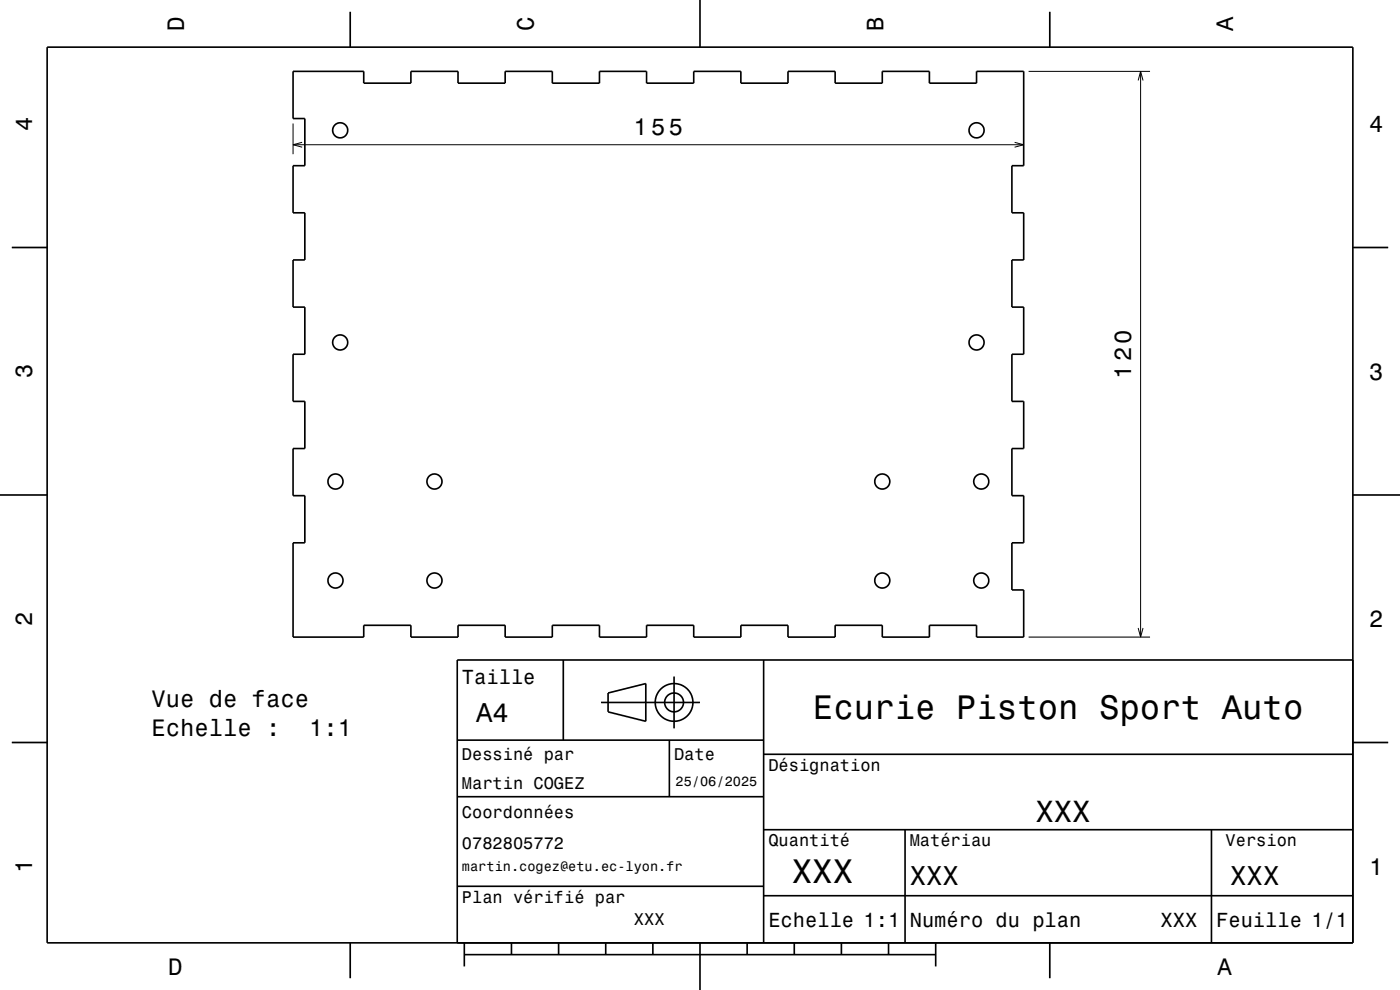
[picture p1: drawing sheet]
<svg xmlns="http://www.w3.org/2000/svg" width="297mm" height="210mm" viewBox="0 0 297 210" stroke-linecap="round" stroke-linejoin="round" font-family="sans-serif">
<path d="M218.2 15.1h25.8M241.5 17.1l.5-2 .5 2M242 15.1v120M62.2 26.2v6.5M62.2 30.7h155M64.1 30.2l-1.9 .5 1.9 .5M215.2 30.2l2 .5-2 .5M218.2 135.1h25.8M241.5 133.2l.5 1.9 .5-1.9" fill="none" stroke="#000" stroke-width=".21"/>
<g fill="none" stroke="#000" stroke-width=".35">
<path d="M10 10h277v190h-277zM62.2 15.1h15v2.5h10v-2.5h10v2.5h10v-2.5h10v2.5h10v-2.5h10v2.5h10v-2.5h10v2.5h10v-2.5h10v2.5h10v-2.5h10v2.5h10v-2.5h10v20h-2.5v10h2.5v10h-2.5v10h2.5v10h-2.5v10h2.5v10h-2.5v10h2.5v10h-2.5v10h2.5v10h-10v-2.5h-10v2.5h-10v-2.5h-10v2.5h-10v-2.5h-10v2.5h-10v-2.5h-10v2.5h-10v-2.5h-10v2.5h-10v-2.5h-10v2.5h-10v-2.5h-10v2.5h-15v-20h2.5v-10h-2.5v-10h2.5v-10h-2.5v-10h2.5v-10h-2.5v-10h2.5v-10h-2.5v-10h2.5v-10h-2.5zM74.3 2.5v7.5M148.5 0v10M222.7 2.5v7.5M2.5 52.5h7.5M287 52.5h7.5M0 105h10M287 105h10M119.5 140v17M162 140v60M287 140h-190v60"/>
<path d="M2.5 157.5h7.5M97 157h65M127.5 149h21M129 147l8-2v8l-8-2zM142 157v12M143 143.5v11M287 157.5h7.5M97 169h65M162 176h125M162 160h125M192 176v24M257 176v24"/>
<path d="M97 188h65M162 190h125M74.3 200v7.5M98.5 202.5h100M98.5 200v5M108.5 200v2.5M118.5 200v2.5M128.5 200v2.5M138.5 200v2.5M148.5 200v10M158.5 200v2.5M168.5 200v2.5"/>
<path d="M178.5 200v2.5M188.5 200v2.5M198.5 200v5M222.7 200v7.5"/>
<circle cx="72.2" cy="27.6" r="1.6"/>
<circle cx="207.2" cy="27.6" r="1.6"/>
<circle cx="72.2" cy="72.6" r="1.6"/>
<circle cx="207.2" cy="72.6" r="1.6"/>
<circle cx="71.2" cy="102.1" r="1.6"/>
<circle cx="92.2" cy="102.1" r="1.6"/>
<circle cx="187.2" cy="102.1" r="1.6"/>
<circle cx="208.2" cy="102.1" r="1.6"/>
<circle cx="71.2" cy="123.1" r="1.6"/>
<circle cx="92.2" cy="123.1" r="1.6"/>
<circle cx="187.2" cy="123.1" r="1.6"/>
<circle cx="208.2" cy="123.1" r="1.6"/>
<circle cx="143" cy="149" r="2"/>
<circle cx="143" cy="149" r="4"/>
</g>
<g font-size="7.2">
<text x="172.5" y="152.6">Ecurie Piston Sport Auto</text>
<text x="168" y="187.3">XXX</text>
</g>
<text font-size="6.5" x="219.6" y="174.5">XXX</text>
<g font-size="5.8">
<text x="101" y="153.1">A4</text>
<text x="193" y="187.6">XXX</text>
<text x="261" y="187.6">XXX</text>
</g>
<g font-size="5">
<text x="39" y="6.5" transform="rotate(-90 39 6.5)">D</text>
<text x="113.2" y="6.5" transform="rotate(-90 113.2 6.5)">C</text>
<text x="187.4" y="6.5" transform="rotate(-90 187.4 6.5)">B</text>
<text x="261.6" y="6.5" transform="rotate(-90 261.6 6.5)">A</text>
<text x="6.8" y="27.8" transform="rotate(-90 6.8 27.8)">4</text>
<text x="134.4" y="28.7">155</text>
<text x="290.5" y="28.1">4</text>
<text x="6.8" y="80.3" transform="rotate(-90 6.8 80.3)">3</text>
<text x="240" y="80.4" transform="rotate(-90 240 80.4)">120</text>
<text x="290.5" y="80.6">3</text>
<text x="6.8" y="132.8" transform="rotate(-90 6.8 132.8)">2</text>
<text x="290.5" y="133.1">2</text>
<text x="32.2" y="150">Vue de face</text>
<text x="32.2" y="156">Echelle :</text>
<text x="65.6" y="156">1:1</text>
<text x="6.8" y="185.3" transform="rotate(-90 6.8 185.3)">1</text>
<text x="290.5" y="185.6">1</text>
<text x="35.7" y="206.8">D</text>
<text x="258.3" y="206.8">A</text>
</g>
<g font-size="4.3">
<text x="98" y="145.2">Taille</text>
<text x="163" y="196.6">Echelle 1:1</text>
<text x="193" y="196.6">Numéro du plan</text>
<text x="246.2" y="196.6">XXX</text>
<text x="258" y="196.6">Feuille 1/1</text>
</g>
<g font-size="3.6">
<text x="98" y="161.3">Dessiné par</text>
<text x="143" y="161.3">Date</text>
<text x="98" y="167.5">Martin COGEZ</text>
<text x="163" y="163.5">Désignation</text>
<text x="98" y="173.5">Coordonnées</text>
<text x="163" y="179.5">Quantité</text>
<text x="193" y="179.5">Matériau</text>
<text x="260" y="179.5">Version</text>
<text x="98" y="180.2">0782805772</text>
<text x="98" y="191.5">Plan vérifié par</text>
<text x="134.5" y="196.3">XXX</text>
</g>
<g font-size="2.9">
<text x="143.3" y="166.8">25/06/2025</text>
<text x="98" y="184.8">martin.cogez@etu.ec-lyon.fr</text>
</g>
</svg>
